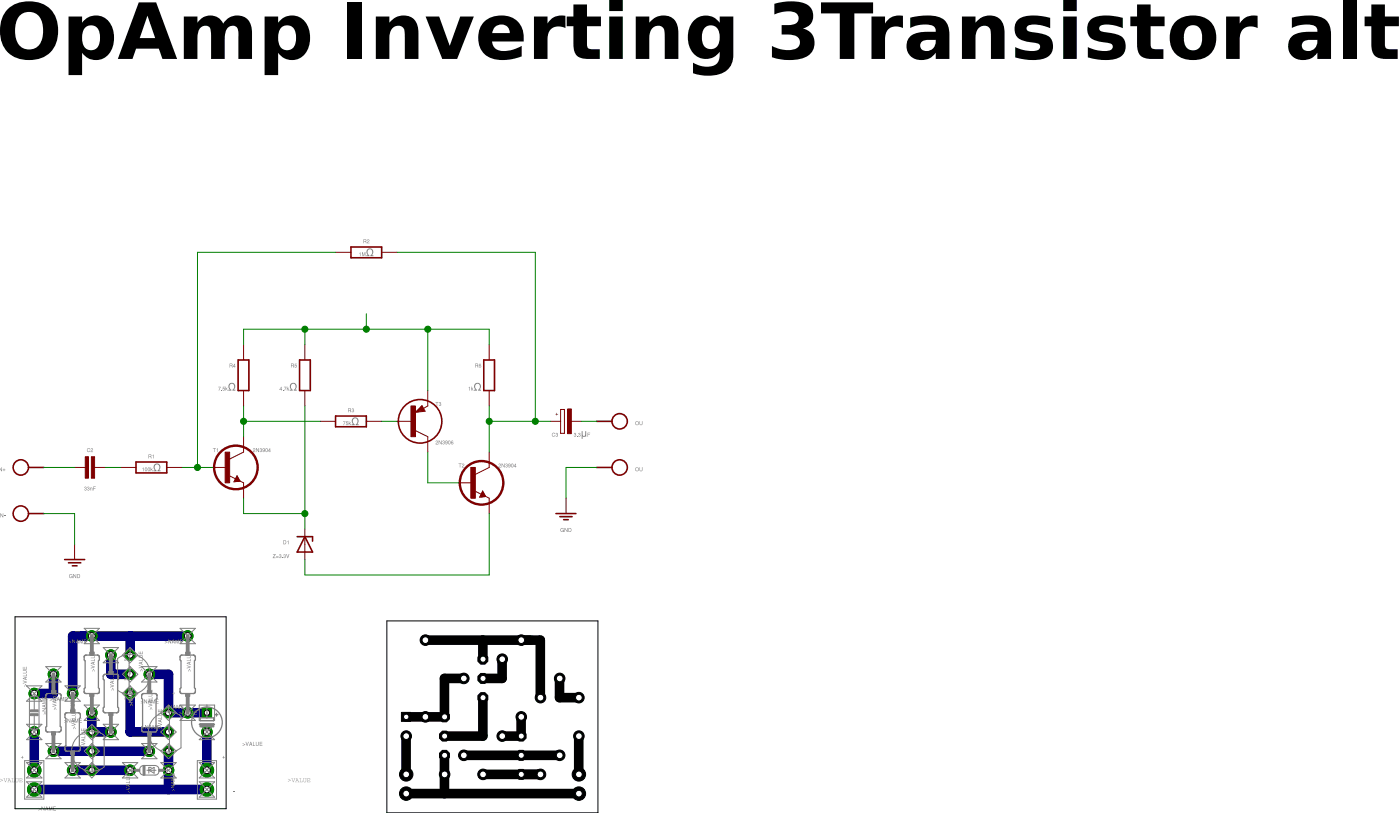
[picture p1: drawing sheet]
<?xml version="1.0" encoding="utf-8"?>
<!DOCTYPE eagle SYSTEM "eagle.dtd">
<eagle version="7.6.0">
<drawing>
<settings>
<setting alwaysvectorfont="no"/>
<setting verticaltext="up"/>
</settings>
<grid distance="0.05" unitdist="inch" unit="inch" style="lines" multiple="2" display="yes" altdistance="0.025" altunitdist="inch" altunit="inch"/>
<schematic xreflabel="%F%N/%S.%C%R" xrefpart="/%S.%C%R">
<libraries>
<library name="t">
<symbols>
<symbol name="PNP">
<wire x1="2.0861" y1="1.6779" x2="1.5781" y2="2.5941" width="0.1524" layer="94"/>
<wire x1="1.5781" y1="2.5941" x2="0.5159" y2="1.478" width="0.1524" layer="94"/>
<wire x1="0.5159" y1="1.478" x2="2.0861" y2="1.6779" width="0.1524" layer="94"/>
<wire x1="2.54" y1="2.54" x2="1.808" y2="2.1239" width="0.1524" layer="94"/>
<wire x1="2.54" y1="-2.54" x2="0.508" y2="-1.524" width="0.1524" layer="94"/>
<wire x1="1.905" y1="1.778" x2="1.524" y2="2.413" width="0.254" layer="94"/>
<wire x1="1.524" y1="2.413" x2="0.762" y2="1.651" width="0.254" layer="94"/>
<wire x1="0.762" y1="1.651" x2="1.778" y2="1.778" width="0.254" layer="94"/>
<wire x1="1.778" y1="1.778" x2="1.524" y2="2.159" width="0.254" layer="94"/>
<wire x1="1.524" y1="2.159" x2="1.143" y2="1.905" width="0.254" layer="94"/>
<wire x1="1.143" y1="1.905" x2="1.524" y2="1.905" width="0.254" layer="94"/>
<text x="3.81" y="2.54" size="1.27" layer="95" ratio="10">&gt;NAME</text>
<text x="3.81" y="-2.54" size="1.27" layer="96" ratio="10" align="top-left">&gt;VALUE</text>
<rectangle x1="-0.254" y1="-2.54" x2="0.508" y2="2.54" layer="94"/>
<pin name="B" x="-2.54" y="0" visible="off" length="short" direction="pas"/>
<pin name="E" x="2.54" y="5.08" visible="off" length="short" direction="pas" rot="R270"/>
<pin name="C" x="2.54" y="-5.08" visible="off" length="short" direction="pas" rot="R90"/>
<circle x="1.27" y="0" radius="3.5921" width="0.254" layer="94"/>
</symbol>
<symbol name="NPN">
<wire x1="2.54" y1="2.54" x2="0.0635" y2="1.30175" width="0.1524" layer="94"/>
<wire x1="1.4605" y1="-1.36525" x2="1.9685" y2="-2.25425" width="0.1524" layer="94"/>
<wire x1="1.9685" y1="-2.25425" x2="0.9525" y2="-2.38125" width="0.1524" layer="94"/>
<wire x1="0.9525" y1="-2.38125" x2="1.4605" y2="-1.36525" width="0.1524" layer="94"/>
<wire x1="2.54" y1="-2.54" x2="1.9685" y2="-2.25425" width="0.1524" layer="94"/>
<wire x1="1.9685" y1="-2.25425" x2="0.308" y2="-1.424" width="0.1524" layer="94"/>
<wire x1="1.2065" y1="-2.25425" x2="1.778" y2="-2.19075" width="0.3048" layer="94"/>
<wire x1="1.778" y1="-2.19075" x2="1.4605" y2="-1.61925" width="0.3048" layer="94"/>
<wire x1="1.4605" y1="-1.61925" x2="1.2065" y2="-2.12725" width="0.254" layer="94"/>
<wire x1="1.2065" y1="-2.12725" x2="1.5875" y2="-2.12725" width="0.254" layer="94"/>
<wire x1="1.5875" y1="-2.12725" x2="1.4605" y2="-1.87325" width="0.254" layer="94"/>
<text x="-1.524" y="2.54" size="1.27" layer="95" ratio="10" align="bottom-right">&gt;NAME</text>
<text x="4.064" y="2.54" size="1.27" layer="96" ratio="10">&gt;VALUE</text>
<rectangle x1="-0.508" y1="-2.54" x2="0.254" y2="2.54" layer="94"/>
<pin name="B" x="-2.54" y="0" visible="off" length="short" direction="pas" swaplevel="1"/>
<pin name="E" x="2.54" y="-5.08" visible="off" length="short" direction="pas" swaplevel="3" rot="R90"/>
<pin name="C" x="2.54" y="5.08" visible="off" length="short" direction="pas" swaplevel="2" rot="R270"/>
<circle x="1.27" y="0" radius="3.5921" width="0.381" layer="94"/>
</symbol>
</symbols>
<devicesets>
<deviceset name="2N3906" prefix="T">
<gates>
<gate name="1" symbol="PNP" x="-2.54" y="0"/>
</gates>
<devices>
<device name="" package="TO92">
<connects>
<connect gate="1" pin="B" pad="2"/>
<connect gate="1" pin="C" pad="3"/>
<connect gate="1" pin="E" pad="1"/>
</connects>
<technologies>
<technology name=""/>
</technologies>
</device>
<device name="TO92-EBC" package="TO92-EBC">
<connects>
<connect gate="1" pin="B" pad="B"/>
<connect gate="1" pin="C" pad="C"/>
<connect gate="1" pin="E" pad="E"/>
</connects>
<technologies>
<technology name=""/>
</technologies>
</device>
</devices>
</deviceset>
<deviceset name="2N3904" prefix="T">
<gates>
<gate name="1" symbol="NPN" x="-2.54" y="0"/>
</gates>
<devices>
<device name="" package="TO92">
<connects>
<connect gate="1" pin="B" pad="2"/>
<connect gate="1" pin="C" pad="3"/>
<connect gate="1" pin="E" pad="1"/>
</connects>
<technologies>
<technology name=""/>
</technologies>
</device>
<device name="EBC" package="TO92-EBC">
<connects>
<connect gate="1" pin="B" pad="B"/>
<connect gate="1" pin="C" pad="C"/>
<connect gate="1" pin="E" pad="E"/>
</connects>
<technologies>
<technology name=""/>
</technologies>
</device>
</devices>
</deviceset>
</devicesets>
</library>
<library name="r">
<symbols>
<symbol name="R-H">
<text x="0" y="1.4986" size="1.27" layer="95" align="bottom-center">&gt;NAME</text>
<pin name="2" x="5.08" y="0" visible="off" length="short" direction="pas" swaplevel="1" rot="R180"/>
<pin name="1" x="-5.08" y="0" visible="off" length="short" direction="pas" swaplevel="1"/>
<wire x1="-2.54" y1="-0.889" x2="2.54" y2="-0.889" width="0.254" layer="94"/>
<wire x1="2.54" y1="0.889" x2="-2.54" y2="0.889" width="0.254" layer="94"/>
<wire x1="2.54" y1="-0.889" x2="2.54" y2="0.889" width="0.254" layer="94"/>
<wire x1="-2.54" y1="-0.889" x2="-2.54" y2="0.889" width="0.254" layer="94"/>
<text x="0" y="0" size="1.27" layer="96" rot="R180" align="center">&gt;VALUE</text>
</symbol>
<symbol name="R">
<pin name="1" x="0" y="5.08" visible="off" length="short" direction="pas" swaplevel="1" rot="R270"/>
<pin name="2" x="0" y="-5.08" visible="off" length="short" direction="pas" swaplevel="1" rot="R90"/>
<wire x1="0.889" y1="-2.54" x2="0.889" y2="2.54" width="0.254" layer="94"/>
<wire x1="-0.889" y1="2.54" x2="-0.889" y2="-2.54" width="0.254" layer="94"/>
<wire x1="0.889" y1="2.54" x2="-0.889" y2="2.54" width="0.254" layer="94"/>
<wire x1="0.889" y1="-2.54" x2="-0.889" y2="-2.54" width="0.254" layer="94"/>
<text x="-1.27" y="1.27" size="1.27" layer="95" align="bottom-right">&gt;NAME</text>
<text x="-1.27" y="-1.27" size="1.27" layer="96" align="top-right">&gt;VALUE</text>
</symbol>
</symbols>
<devicesets>
<deviceset name="R-H" prefix="R">
<gates>
<gate name="1" symbol="R-H" x="0" y="0"/>
</gates>
<devices>
<device name="0202/10" package="0202/10">
<connects>
<connect gate="1" pin="1" pad="1"/>
<connect gate="1" pin="2" pad="2"/>
</connects>
<technologies>
<technology name=""/>
</technologies>
</device>
<device name="0202/10-V" package="0202/10-V">
<connects>
<connect gate="1" pin="1" pad="1"/>
<connect gate="1" pin="2" pad="2"/>
</connects>
<technologies>
<technology name=""/>
</technologies>
</device>
<device name="0202/12" package="0202/12">
<connects>
<connect gate="1" pin="1" pad="1"/>
<connect gate="1" pin="2" pad="2"/>
</connects>
<technologies>
<technology name=""/>
</technologies>
</device>
<device name="0202/15" package="0202/15">
<connects>
<connect gate="1" pin="1" pad="1"/>
<connect gate="1" pin="2" pad="2"/>
</connects>
<technologies>
<technology name=""/>
</technologies>
</device>
<device name="0204/10" package="0204/10">
<connects>
<connect gate="1" pin="1" pad="1"/>
<connect gate="1" pin="2" pad="2"/>
</connects>
<technologies>
<technology name=""/>
</technologies>
</device>
<device name="0204/10-V" package="0204/10-V">
<connects>
<connect gate="1" pin="1" pad="1"/>
<connect gate="1" pin="2" pad="2"/>
</connects>
<technologies>
<technology name=""/>
</technologies>
</device>
<device name="0204/7" package="0204/7">
<connects>
<connect gate="1" pin="1" pad="1"/>
<connect gate="1" pin="2" pad="2"/>
</connects>
<technologies>
<technology name=""/>
</technologies>
</device>
<device name="0204/7-V" package="0204/7-V">
<connects>
<connect gate="1" pin="1" pad="1"/>
<connect gate="1" pin="2" pad="2"/>
</connects>
<technologies>
<technology name=""/>
</technologies>
</device>
<device name="0202/7-V" package="0202/7-V">
<connects>
<connect gate="1" pin="1" pad="1"/>
<connect gate="1" pin="2" pad="2"/>
</connects>
<technologies>
<technology name=""/>
</technologies>
</device>
<device name="0202/5" package="0202/5">
<connects>
<connect gate="1" pin="1" pad="1"/>
<connect gate="1" pin="2" pad="2"/>
</connects>
<technologies>
<technology name=""/>
</technologies>
</device>
<device name="0202/5-V" package="0202/5-V">
<connects>
<connect gate="1" pin="1" pad="1"/>
<connect gate="1" pin="2" pad="2"/>
</connects>
<technologies>
<technology name=""/>
</technologies>
</device>
<device name="0202/7" package="0202/7">
<connects>
<connect gate="1" pin="1" pad="1"/>
<connect gate="1" pin="2" pad="2"/>
</connects>
<technologies>
<technology name=""/>
</technologies>
</device>
<device name="0204/12" package="0204/12">
<connects>
<connect gate="1" pin="1" pad="1"/>
<connect gate="1" pin="2" pad="2"/>
</connects>
<technologies>
<technology name=""/>
</technologies>
</device>
<device name="0204/12-V" package="0204/12-V">
<connects>
<connect gate="1" pin="1" pad="1"/>
<connect gate="1" pin="2" pad="2"/>
</connects>
<technologies>
<technology name=""/>
</technologies>
</device>
<device name="0204/15" package="0204/15">
<connects>
<connect gate="1" pin="1" pad="1"/>
<connect gate="1" pin="2" pad="2"/>
</connects>
<technologies>
<technology name=""/>
</technologies>
</device>
<device name="0204/15-V" package="0204/15-V">
<connects>
<connect gate="1" pin="1" pad="1"/>
<connect gate="1" pin="2" pad="2"/>
</connects>
<technologies>
<technology name=""/>
</technologies>
</device>
<device name="0204/2V" package="0204/2V">
<connects>
<connect gate="1" pin="1" pad="1"/>
<connect gate="1" pin="2" pad="2"/>
</connects>
<technologies>
<technology name=""/>
</technologies>
</device>
<device name="0204/2" package="0204/2">
<connects>
<connect gate="1" pin="1" pad="1"/>
<connect gate="1" pin="2" pad="2"/>
</connects>
<technologies>
<technology name=""/>
</technologies>
</device>
<device name="0204V" package="0204V">
<connects>
<connect gate="1" pin="1" pad="1"/>
<connect gate="1" pin="2" pad="2"/>
</connects>
<technologies>
<technology name=""/>
</technologies>
</device>
</devices>
</deviceset>
<deviceset name="R" prefix="R" uservalue="yes">
<gates>
<gate name="1" symbol="R" x="0" y="0"/>
</gates>
<devices>
<device name="0204/5" package="0204/5">
<connects>
<connect gate="1" pin="1" pad="1"/>
<connect gate="1" pin="2" pad="2"/>
</connects>
<technologies>
<technology name=""/>
</technologies>
</device>
<device name="0204/7" package="0204/7">
<connects>
<connect gate="1" pin="1" pad="1"/>
<connect gate="1" pin="2" pad="2"/>
</connects>
<technologies>
<technology name=""/>
</technologies>
</device>
<device name="0204V" package="0204V">
<connects>
<connect gate="1" pin="1" pad="1"/>
<connect gate="1" pin="2" pad="2"/>
</connects>
<technologies>
<technology name=""/>
</technologies>
</device>
<device name="0207/10" package="0207/10">
<connects>
<connect gate="1" pin="1" pad="1"/>
<connect gate="1" pin="2" pad="2"/>
</connects>
<technologies>
<technology name=""/>
</technologies>
</device>
<device name="0207/12" package="0207/12">
<connects>
<connect gate="1" pin="1" pad="1"/>
<connect gate="1" pin="2" pad="2"/>
</connects>
<technologies>
<technology name=""/>
</technologies>
</device>
<device name="0207/15" package="0207/15">
<connects>
<connect gate="1" pin="1" pad="1"/>
<connect gate="1" pin="2" pad="2"/>
</connects>
<technologies>
<technology name=""/>
</technologies>
</device>
<device name="0207/2V" package="0207/2V">
<connects>
<connect gate="1" pin="1" pad="1"/>
<connect gate="1" pin="2" pad="2"/>
</connects>
<technologies>
<technology name=""/>
</technologies>
</device>
<device name="0207/5V" package="0207/5V">
<connects>
<connect gate="1" pin="1" pad="1"/>
<connect gate="1" pin="2" pad="2"/>
</connects>
<technologies>
<technology name=""/>
</technologies>
</device>
<device name="0207/7" package="0207/7">
<connects>
<connect gate="1" pin="1" pad="1"/>
<connect gate="1" pin="2" pad="2"/>
</connects>
<technologies>
<technology name=""/>
</technologies>
</device>
<device name="0204/10" package="0204/10">
<connects>
<connect gate="1" pin="1" pad="1"/>
<connect gate="1" pin="2" pad="2"/>
</connects>
<technologies>
<technology name=""/>
</technologies>
</device>
<device name="0204/12" package="0204/12">
<connects>
<connect gate="1" pin="1" pad="1"/>
<connect gate="1" pin="2" pad="2"/>
</connects>
<technologies>
<technology name=""/>
</technologies>
</device>
<device name="0204/15" package="0204/15">
<connects>
<connect gate="1" pin="1" pad="1"/>
<connect gate="1" pin="2" pad="2"/>
</connects>
<technologies>
<technology name=""/>
</technologies>
</device>
<device name="0204/2V" package="0204/2V">
<connects>
<connect gate="1" pin="1" pad="1"/>
<connect gate="1" pin="2" pad="2"/>
</connects>
<technologies>
<technology name=""/>
</technologies>
</device>
<device name="0202/2V" package="0202/2V">
<connects>
<connect gate="1" pin="1" pad="1"/>
<connect gate="1" pin="2" pad="2"/>
</connects>
<technologies>
<technology name=""/>
</technologies>
</device>
<device name="0202/5" package="0202/5">
<connects>
<connect gate="1" pin="1" pad="1"/>
<connect gate="1" pin="2" pad="2"/>
</connects>
<technologies>
<technology name=""/>
</technologies>
</device>
<device name="0202/7" package="0202/7">
<connects>
<connect gate="1" pin="1" pad="1"/>
<connect gate="1" pin="2" pad="2"/>
</connects>
<technologies>
<technology name=""/>
</technologies>
</device>
<device name="0202/10" package="0202/10">
<connects>
<connect gate="1" pin="1" pad="1"/>
<connect gate="1" pin="2" pad="2"/>
</connects>
<technologies>
<technology name=""/>
</technologies>
</device>
<device name="0202V" package="0202V">
<connects>
<connect gate="1" pin="1" pad="1"/>
<connect gate="1" pin="2" pad="2"/>
</connects>
<technologies>
<technology name=""/>
</technologies>
</device>
<device name="0202/12" package="0202/12">
<connects>
<connect gate="1" pin="1" pad="1"/>
<connect gate="1" pin="2" pad="2"/>
</connects>
<technologies>
<technology name=""/>
</technologies>
</device>
<device name="0202/15" package="0202/15">
<connects>
<connect gate="1" pin="1" pad="1"/>
<connect gate="1" pin="2" pad="2"/>
</connects>
<technologies>
<technology name=""/>
</technologies>
</device>
<device name="0202/7-V" package="0202/7-V">
<connects>
<connect gate="1" pin="1" pad="1"/>
<connect gate="1" pin="2" pad="2"/>
</connects>
<technologies>
<technology name=""/>
</technologies>
</device>
<device name="0202/5-V" package="0202/5-V">
<connects>
<connect gate="1" pin="1" pad="1"/>
<connect gate="1" pin="2" pad="2"/>
</connects>
<technologies>
<technology name=""/>
</technologies>
</device>
<device name="0202/10-V" package="0202/10-V">
<connects>
<connect gate="1" pin="1" pad="1"/>
<connect gate="1" pin="2" pad="2"/>
</connects>
<technologies>
<technology name=""/>
</technologies>
</device>
<device name="0204/7-V" package="0204/7-V">
<connects>
<connect gate="1" pin="1" pad="1"/>
<connect gate="1" pin="2" pad="2"/>
</connects>
<technologies>
<technology name=""/>
</technologies>
</device>
<device name="0204/10-V" package="0204/10-V">
<connects>
<connect gate="1" pin="1" pad="1"/>
<connect gate="1" pin="2" pad="2"/>
</connects>
<technologies>
<technology name=""/>
</technologies>
</device>
<device name="0204/12-V" package="0204/12-V">
<connects>
<connect gate="1" pin="1" pad="1"/>
<connect gate="1" pin="2" pad="2"/>
</connects>
<technologies>
<technology name=""/>
</technologies>
</device>
<device name="0204/15-V" package="0204/15-V">
<connects>
<connect gate="1" pin="1" pad="1"/>
<connect gate="1" pin="2" pad="2"/>
</connects>
<technologies>
<technology name=""/>
</technologies>
</device>
<device name="0204/2" package="0204/2">
<connects>
<connect gate="1" pin="1" pad="1"/>
<connect gate="1" pin="2" pad="2"/>
</connects>
<technologies>
<technology name=""/>
</technologies>
</device>
<device name="0202/12-V" package="0202/12-V">
<connects>
<connect gate="1" pin="1" pad="1"/>
<connect gate="1" pin="2" pad="2"/>
</connects>
<technologies>
<technology name=""/>
</technologies>
</device>
</devices>
</deviceset>
</devicesets>
</library>
<library name="d">
<symbols>
<symbol name="ZD">
<pin name="A" x="0" y="-2.54" visible="off" length="short" direction="pas" rot="R90"/>
<pin name="C" x="0" y="2.54" visible="off" length="short" direction="pas" rot="R270"/>
<text x="-2.54" y="0" size="1.27" layer="95" align="bottom-right">&gt;NAME</text>
<text x="-2.54" y="-2.286" size="1.27" layer="96" align="bottom-right">&gt;VALUE</text>
<wire x1="1.27" y1="-1.27" x2="0" y2="1.27" width="0.254" layer="94"/>
<wire x1="0" y1="1.27" x2="-1.27" y2="-1.27" width="0.254" layer="94"/>
<wire x1="-1.27" y1="1.27" x2="0" y2="1.27" width="0.254" layer="94"/>
<wire x1="-1.27" y1="-1.27" x2="1.27" y2="-1.27" width="0.254" layer="94"/>
<wire x1="0" y1="1.27" x2="1.27" y2="1.27" width="0.254" layer="94"/>
<wire x1="1.27" y1="0.508" x2="1.27" y2="1.27" width="0.254" layer="94"/>
</symbol>
</symbols>
<devicesets>
<deviceset name="Z-DIODE" prefix="D">
<gates>
<gate name="1" symbol="ZD" x="0" y="0"/>
</gates>
<devices>
<device name="Z10" package="DO35Z10">
<connects>
<connect gate="1" pin="A" pad="A"/>
<connect gate="1" pin="C" pad="C"/>
</connects>
<technologies>
<technology name=""/>
</technologies>
</device>
<device name="Z7" package="DO35Z7">
<connects>
<connect gate="1" pin="A" pad="A"/>
<connect gate="1" pin="C" pad="C"/>
</connects>
<technologies>
<technology name=""/>
</technologies>
</device>
<device name="Z5" package="DO35Z5">
<connects>
<connect gate="1" pin="A" pad="A"/>
<connect gate="1" pin="C" pad="C"/>
</connects>
<technologies>
<technology name=""/>
</technologies>
</device>
<device name="Z2_54" package="DO35Z2_54">
<connects>
<connect gate="1" pin="A" pad="A"/>
<connect gate="1" pin="C" pad="C"/>
</connects>
<technologies>
<technology name=""/>
</technologies>
</device>
<device name="Z2_54A" package="DO35Z2_54A">
<connects>
<connect gate="1" pin="A" pad="A"/>
<connect gate="1" pin="C" pad="C"/>
</connects>
<technologies>
<technology name=""/>
</technologies>
</device>
<device name="Z12" package="DO34Z12">
<connects>
<connect gate="1" pin="A" pad="A1"/>
<connect gate="1" pin="C" pad="C1"/>
</connects>
<technologies>
<technology name=""/>
</technologies>
</device>
<device name="34Z7" package="DO34Z7">
<connects>
<connect gate="1" pin="A" pad="A"/>
<connect gate="1" pin="C" pad="C"/>
</connects>
<technologies>
<technology name=""/>
</technologies>
</device>
<device name="34Z5" package="DO34Z5">
<connects>
<connect gate="1" pin="A" pad="A"/>
<connect gate="1" pin="C" pad="C"/>
</connects>
<technologies>
<technology name=""/>
</technologies>
</device>
<device name="34Z2,5" package="DO34Z2,5">
<connects>
<connect gate="1" pin="A" pad="A"/>
<connect gate="1" pin="C" pad="C"/>
</connects>
<technologies>
<technology name=""/>
</technologies>
</device>
<device name="34Z2,5-A" package="DO34Z2,5-A">
<connects>
<connect gate="1" pin="A" pad="A"/>
<connect gate="1" pin="C" pad="C"/>
</connects>
<technologies>
<technology name=""/>
</technologies>
</device>
<device name="34Z10" package="DO34Z10">
<connects>
<connect gate="1" pin="A" pad="A"/>
<connect gate="1" pin="C" pad="C"/>
</connects>
<technologies>
<technology name=""/>
</technologies>
</device>
<device name="34Z7V" package="DO34Z7V">
<connects>
<connect gate="1" pin="A" pad="A"/>
<connect gate="1" pin="C" pad="C"/>
</connects>
<technologies>
<technology name=""/>
</technologies>
</device>
<device name="34Z10V" package="DO34Z10V">
<connects>
<connect gate="1" pin="A" pad="A"/>
<connect gate="1" pin="C" pad="C"/>
</connects>
<technologies>
<technology name=""/>
</technologies>
</device>
<device name="34Z12V" package="DO34Z12V">
<connects>
<connect gate="1" pin="A" pad="A"/>
<connect gate="1" pin="C" pad="C"/>
</connects>
<technologies>
<technology name=""/>
</technologies>
</device>
<device name="34Z5V" package="DO34Z5V">
<connects>
<connect gate="1" pin="A" pad="A"/>
<connect gate="1" pin="C" pad="C"/>
</connects>
<technologies>
<technology name=""/>
</technologies>
</device>
<device name="-35Z-2.54" package="DO35Z2_54">
<connects>
<connect gate="1" pin="A" pad="A"/>
<connect gate="1" pin="C" pad="C"/>
</connects>
<technologies>
<technology name=""/>
</technologies>
</device>
<device name="-35Z-2.54A" package="DO35Z2_54A">
<connects>
<connect gate="1" pin="A" pad="A"/>
<connect gate="1" pin="C" pad="C"/>
</connects>
<technologies>
<technology name=""/>
</technologies>
</device>
<device name="-35Z7/V" package="DO35Z7/V">
<connects>
<connect gate="1" pin="A" pad="A"/>
<connect gate="1" pin="C" pad="C"/>
</connects>
<technologies>
<technology name=""/>
</technologies>
</device>
<device name="-35Z10/V" package="DO35Z10/V">
<connects>
<connect gate="1" pin="A" pad="A"/>
<connect gate="1" pin="C" pad="C"/>
</connects>
<technologies>
<technology name=""/>
</technologies>
</device>
</devices>
</deviceset>
</devicesets>
</library>
<library name="pad">
<symbols>
<symbol name="GND">
<wire x1="-1.651" y1="0" x2="1.651" y2="0" width="0.254" layer="94"/>
<text x="0" y="-1.778" size="1.27" layer="96" align="top-center">&gt;VALUE</text>
<pin name="GND" x="0" y="2.54" visible="off" length="short" direction="sup" rot="R270"/>
<wire x1="-1.016" y1="-0.508" x2="1.016" y2="-0.508" width="0.254" layer="94"/>
<wire x1="-0.381" y1="-1.016" x2="0.381" y2="-1.016" width="0.254" layer="94"/>
</symbol>
<symbol name="SPAD">
<pin name="P$1" x="0" y="0" visible="off" length="point" direction="pas" function="dot"/>
<wire x1="0" y1="0" x2="-2.54" y2="0" width="0.254" layer="94"/>
<circle x="-3.81" y="0" radius="1.27" width="0.254" layer="94"/>
<text x="-6.35" y="0" size="1.27" layer="95" align="center-right">&gt;NAME</text>
</symbol>
</symbols>
<devicesets>
<deviceset name="GND" prefix="S">
<gates>
<gate name="1" symbol="GND" x="0" y="0"/>
</gates>
<devices>
<device name="">
<technologies>
<technology name=""/>
</technologies>
</device>
</devices>
</deviceset>
<deviceset name="SPAD+-" prefix="J" uservalue="yes">
<gates>
<gate name="-" symbol="SPAD" x="0" y="-2.54"/>
<gate name="+" symbol="SPAD" x="0" y="2.54"/>
</gates>
<devices>
<device name="+-" package="SPAD+-">
<connects>
<connect gate="+" pin="P$1" pad="2"/>
<connect gate="-" pin="P$1" pad="1"/>
</connects>
<technologies>
<technology name=""/>
</technologies>
</device>
<device name="-+" package="SPAD-+">
<connects>
<connect gate="+" pin="P$1" pad="2"/>
<connect gate="-" pin="P$1" pad="1"/>
</connects>
<technologies>
<technology name=""/>
</technologies>
</device>
</devices>
</deviceset>
</devicesets>
</library>
<library name="c">
<symbols>
<symbol name="C">
<text x="-1.27" y="1.27" size="1.27" layer="95" align="bottom-right">&gt;NAME</text>
<text x="-1.27" y="-1.27" size="1.27" layer="96" align="top-right">&gt;VALUE</text>
<pin name="1" x="0" y="2.54" visible="off" length="point" direction="pas" swaplevel="1" rot="R270"/>
<pin name="2" x="0" y="-2.54" visible="off" length="point" direction="pas" swaplevel="1" rot="R90"/>
<wire x1="0" y1="-2.54" x2="0" y2="-0.762" width="0.1524" layer="94"/>
<wire x1="0" y1="2.54" x2="0" y2="0.762" width="0.1524" layer="94"/>
<rectangle x1="-1.778" y1="-0.762" x2="1.778" y2="-0.254" layer="94"/>
<rectangle x1="-1.778" y1="0.254" x2="1.778" y2="0.762" layer="94"/>
</symbol>
<symbol name="CPOL-H">
<text x="-1.27" y="-0.9525" size="1.27" layer="94" rot="R180">+</text>
<pin name="-" x="2.54" y="0" visible="off" length="point" direction="pas" rot="R180"/>
<pin name="+" x="-2.54" y="0" visible="off" length="point" direction="pas"/>
<wire x1="2.54" y1="0" x2="0.762" y2="0" width="0.1524" layer="94"/>
<wire x1="-2.54" y1="0" x2="-0.889" y2="0" width="0.1524" layer="94"/>
<rectangle x1="-1.4605" y1="-0.3175" x2="2.6035" y2="0.3175" layer="94" rot="R90"/>
<wire x1="-0.889" y1="-1.9685" x2="-0.254" y2="-1.9685" width="0.127" layer="94"/>
<wire x1="-0.254" y1="-1.9685" x2="-0.254" y2="1.9685" width="0.127" layer="94"/>
<wire x1="-0.254" y1="1.9685" x2="-0.889" y2="1.9685" width="0.127" layer="94"/>
<wire x1="-0.889" y1="1.9685" x2="-0.889" y2="0" width="0.127" layer="94"/>
<wire x1="-0.889" y1="0" x2="-0.889" y2="-1.9685" width="0.127" layer="94"/>
<text x="-1.27" y="1.27" size="1.27" layer="95" align="bottom-right">&gt;NAME</text>
<text x="1.27" y="1.27" size="1.27" layer="96">&gt;VALUE</text>
</symbol>
</symbols>
<devicesets>
<deviceset name="C" prefix="C" uservalue="yes">
<gates>
<gate name="1" symbol="C" x="0" y="0"/>
</gates>
<devices>
<device name="025-024X044" package="C025-024X044">
<connects>
<connect gate="1" pin="1" pad="1"/>
<connect gate="1" pin="2" pad="2"/>
</connects>
<technologies>
<technology name=""/>
</technologies>
</device>
<device name="025-025X050" package="C025-025X050">
<connects>
<connect gate="1" pin="1" pad="1"/>
<connect gate="1" pin="2" pad="2"/>
</connects>
<technologies>
<technology name=""/>
</technologies>
</device>
<device name="025-030X050" package="C025-030X050">
<connects>
<connect gate="1" pin="1" pad="1"/>
<connect gate="1" pin="2" pad="2"/>
</connects>
<technologies>
<technology name=""/>
</technologies>
</device>
<device name="025-040X050" package="C025-040X050">
<connects>
<connect gate="1" pin="1" pad="1"/>
<connect gate="1" pin="2" pad="2"/>
</connects>
<technologies>
<technology name=""/>
</technologies>
</device>
<device name="025-050X050" package="C025-050X050">
<connects>
<connect gate="1" pin="1" pad="1"/>
<connect gate="1" pin="2" pad="2"/>
</connects>
<technologies>
<technology name=""/>
</technologies>
</device>
<device name="025-060X050" package="C025-060X050">
<connects>
<connect gate="1" pin="1" pad="1"/>
<connect gate="1" pin="2" pad="2"/>
</connects>
<technologies>
<technology name=""/>
</technologies>
</device>
<device name="050-024X044" package="C050-024X044">
<connects>
<connect gate="1" pin="1" pad="1"/>
<connect gate="1" pin="2" pad="2"/>
</connects>
<technologies>
<technology name=""/>
</technologies>
</device>
<device name="050-025X075" package="C050-025X075">
<connects>
<connect gate="1" pin="1" pad="1"/>
<connect gate="1" pin="2" pad="2"/>
</connects>
<technologies>
<technology name=""/>
</technologies>
</device>
<device name="050-045X075" package="C050-045X075">
<connects>
<connect gate="1" pin="1" pad="1"/>
<connect gate="1" pin="2" pad="2"/>
</connects>
<technologies>
<technology name=""/>
</technologies>
</device>
<device name="050-030X075" package="C050-030X075">
<connects>
<connect gate="1" pin="1" pad="1"/>
<connect gate="1" pin="2" pad="2"/>
</connects>
<technologies>
<technology name=""/>
</technologies>
</device>
<device name="050-050X075" package="C050-050X075">
<connects>
<connect gate="1" pin="1" pad="1"/>
<connect gate="1" pin="2" pad="2"/>
</connects>
<technologies>
<technology name=""/>
</technologies>
</device>
<device name="050-055X075" package="C050-055X075">
<connects>
<connect gate="1" pin="1" pad="1"/>
<connect gate="1" pin="2" pad="2"/>
</connects>
<technologies>
<technology name=""/>
</technologies>
</device>
<device name="050-075X075" package="C050-075X075">
<connects>
<connect gate="1" pin="1" pad="1"/>
<connect gate="1" pin="2" pad="2"/>
</connects>
<technologies>
<technology name=""/>
</technologies>
</device>
<device name="075-032X103" package="C075-032X103">
<connects>
<connect gate="1" pin="1" pad="1"/>
<connect gate="1" pin="2" pad="2"/>
</connects>
<technologies>
<technology name=""/>
</technologies>
</device>
<device name="075-042X103" package="C075-042X103">
<connects>
<connect gate="1" pin="1" pad="1"/>
<connect gate="1" pin="2" pad="2"/>
</connects>
<technologies>
<technology name=""/>
</technologies>
</device>
<device name="075-052X106" package="C075-052X106">
<connects>
<connect gate="1" pin="1" pad="1"/>
<connect gate="1" pin="2" pad="2"/>
</connects>
<technologies>
<technology name=""/>
</technologies>
</device>
<device name="102-043X133" package="C102-043X133">
<connects>
<connect gate="1" pin="1" pad="1"/>
<connect gate="1" pin="2" pad="2"/>
</connects>
<technologies>
<technology name=""/>
</technologies>
</device>
<device name="102-054X133" package="C102-054X133">
<connects>
<connect gate="1" pin="1" pad="1"/>
<connect gate="1" pin="2" pad="2"/>
</connects>
<technologies>
<technology name=""/>
</technologies>
</device>
<device name="102-064X133" package="C102-064X133">
<connects>
<connect gate="1" pin="1" pad="1"/>
<connect gate="1" pin="2" pad="2"/>
</connects>
<technologies>
<technology name=""/>
</technologies>
</device>
<device name="150-054X183" package="C150-054X183">
<connects>
<connect gate="1" pin="1" pad="1"/>
<connect gate="1" pin="2" pad="2"/>
</connects>
<technologies>
<technology name=""/>
</technologies>
</device>
<device name="150-064X183" package="C150-064X183">
<connects>
<connect gate="1" pin="1" pad="1"/>
<connect gate="1" pin="2" pad="2"/>
</connects>
<technologies>
<technology name=""/>
</technologies>
</device>
<device name="150-072X183" package="C150-072X183">
<connects>
<connect gate="1" pin="1" pad="1"/>
<connect gate="1" pin="2" pad="2"/>
</connects>
<technologies>
<technology name=""/>
</technologies>
</device>
<device name="150-084X183" package="C150-084X183">
<connects>
<connect gate="1" pin="1" pad="1"/>
<connect gate="1" pin="2" pad="2"/>
</connects>
<technologies>
<technology name=""/>
</technologies>
</device>
<device name="150-091X182" package="C150-091X182">
<connects>
<connect gate="1" pin="1" pad="1"/>
<connect gate="1" pin="2" pad="2"/>
</connects>
<technologies>
<technology name=""/>
</technologies>
</device>
<device name="050-035X075" package="C050-035X075">
<connects>
<connect gate="1" pin="1" pad="1"/>
<connect gate="1" pin="2" pad="2"/>
</connects>
<technologies>
<technology name=""/>
</technologies>
</device>
<device name="075-063X106" package="C075-063X106">
<connects>
<connect gate="1" pin="1" pad="1"/>
<connect gate="1" pin="2" pad="2"/>
</connects>
<technologies>
<technology name=""/>
</technologies>
</device>
<device name="025-020X036" package="C025-020X036">
<connects>
<connect gate="1" pin="1" pad="1"/>
<connect gate="1" pin="2" pad="2"/>
</connects>
<technologies>
<technology name=""/>
</technologies>
</device>
<device name="050-020X036" package="C050-020X036">
<connects>
<connect gate="1" pin="1" pad="1"/>
<connect gate="1" pin="2" pad="2"/>
</connects>
<technologies>
<technology name=""/>
</technologies>
</device>
<device name="025-015X024" package="C025-015X024">
<connects>
<connect gate="1" pin="1" pad="1"/>
<connect gate="1" pin="2" pad="2"/>
</connects>
<technologies>
<technology name=""/>
</technologies>
</device>
<device name="025-025X060" package="C050-025X060">
<connects>
<connect gate="1" pin="1" pad="1"/>
<connect gate="1" pin="2" pad="2"/>
</connects>
<technologies>
<technology name=""/>
</technologies>
</device>
<device name="050-024X044/V" package="C050-024X044/V">
<connects>
<connect gate="1" pin="1" pad="1"/>
<connect gate="1" pin="2" pad="2"/>
</connects>
<technologies>
<technology name=""/>
</technologies>
</device>
<device name="050-025X075/V" package="C050-025X075/V">
<connects>
<connect gate="1" pin="1" pad="1"/>
<connect gate="1" pin="2" pad="2"/>
</connects>
<technologies>
<technology name=""/>
</technologies>
</device>
<device name="050-020X036/V" package="C050-020X036/V">
<connects>
<connect gate="1" pin="1" pad="1"/>
<connect gate="1" pin="2" pad="2"/>
</connects>
<technologies>
<technology name=""/>
</technologies>
</device>
<device name="050-020X044/V" package="C050-020X044/V">
<connects>
<connect gate="1" pin="1" pad="1"/>
<connect gate="1" pin="2" pad="2"/>
</connects>
<technologies>
<technology name=""/>
</technologies>
</device>
<device name="050-020X044" package="C050-020X044">
<connects>
<connect gate="1" pin="1" pad="1"/>
<connect gate="1" pin="2" pad="2"/>
</connects>
<technologies>
<technology name=""/>
</technologies>
</device>
<device name="0204/10" package="0204/10">
<connects>
<connect gate="1" pin="1" pad="1"/>
<connect gate="1" pin="2" pad="2"/>
</connects>
<technologies>
<technology name=""/>
</technologies>
</device>
<device name="0204/10-V" package="0204/10-V">
<connects>
<connect gate="1" pin="1" pad="1"/>
<connect gate="1" pin="2" pad="2"/>
</connects>
<technologies>
<technology name=""/>
</technologies>
</device>
<device name="075-020X044" package="C075-020X044">
<connects>
<connect gate="1" pin="1" pad="1"/>
<connect gate="1" pin="2" pad="2"/>
</connects>
<technologies>
<technology name=""/>
</technologies>
</device>
<device name="075-020X044/V" package="C075-020X044/V">
<connects>
<connect gate="1" pin="1" pad="1"/>
<connect gate="1" pin="2" pad="2"/>
</connects>
<technologies>
<technology name=""/>
</technologies>
</device>
</devices>
</deviceset>
<deviceset name="CPOL-H" prefix="C" uservalue="yes">
<gates>
<gate name="1" symbol="CPOL-H" x="0" y="0"/>
</gates>
<devices>
<device name="E2,5-5" package="E2,5-5">
<connects>
<connect gate="1" pin="+" pad="+"/>
<connect gate="1" pin="-" pad="-"/>
</connects>
<technologies>
<technology name=""/>
</technologies>
</device>
<device name="E2,5-5/V" package="E2,5-5/V">
<connects>
<connect gate="1" pin="+" pad="+"/>
<connect gate="1" pin="-" pad="-"/>
</connects>
<technologies>
<technology name=""/>
</technologies>
</device>
<device name="E2,5-3" package="E2,5-3">
<connects>
<connect gate="1" pin="+" pad="+"/>
<connect gate="1" pin="-" pad="-"/>
</connects>
<technologies>
<technology name=""/>
</technologies>
</device>
<device name="E2,5-3/V" package="E2,5-3/V">
<connects>
<connect gate="1" pin="+" pad="+"/>
<connect gate="1" pin="-" pad="-"/>
</connects>
<technologies>
<technology name=""/>
</technologies>
</device>
<device name="E2,5-4" package="E2,5-4">
<connects>
<connect gate="1" pin="+" pad="+"/>
<connect gate="1" pin="-" pad="-"/>
</connects>
<technologies>
<technology name=""/>
</technologies>
</device>
<device name="E2,5-4/V" package="E2.5-4/V">
<connects>
<connect gate="1" pin="+" pad="+"/>
<connect gate="1" pin="-" pad="-"/>
</connects>
<technologies>
<technology name=""/>
</technologies>
</device>
</devices>
</deviceset>
</devicesets>
</library>
</libraries>
<attributes>
</attributes>
<variantdefs>
</variantdefs>
<classes>
<class number="0" name="default" width="0" drill="0">
</class>
</classes>
<parts>
<part name="T1" library="t" deviceset="2N3904" device="EBC" value="2N3904"/>
<part name="T2" library="t" deviceset="2N3904" device="EBC" value="2N3904"/>
<part name="T3" library="t" deviceset="2N3906" device="TO92-EBC" value="2N3906"/>
<part name="R1" library="r" deviceset="R-H" device="0204/10" value="100kΩ"/>
<part name="R2" library="r" deviceset="R-H" device="0204/10" value="1MΩ"/>
<part name="R3" library="r" deviceset="R-H" device="0204/10-V" value="75kΩ"/>
<part name="R4" library="r" deviceset="R" device="0204/10-V" value="7.5kΩ"/>
<part name="R5" library="r" deviceset="R" device="0204/10-V" value="4.7kΩ"/>
<part name="R6" library="r" deviceset="R" device="0204/10-V" value="1kΩ"/>
<part name="D1" library="d" deviceset="Z-DIODE" device="34Z5V" value="Z=3.3V"/>
<part name="C2" library="c" deviceset="C" device="050-020X044" value="33nF"/>
<part name="C3" library="c" deviceset="CPOL-H" device="E2,5-4/V" value="3.3μF"/>
<part name="S2" library="pad" deviceset="GND" device=""/>
<part name="S3" library="pad" deviceset="GND" device=""/>
<part name="IN" library="pad" deviceset="SPAD+-" device="-+"/>
<part name="OUT" library="pad" deviceset="SPAD+-" device="+-"/>
</parts>
<sheets>
<sheet>
<plain>
</plain>
<instances>
<instance part="T1" gate="1" x="15.24" y="30.48"/>
<instance part="T2" gate="1" x="55.88" y="27.94"/>
<instance part="T3" gate="1" x="45.72" y="38.1"/>
<instance part="R1" gate="1" x="2.54" y="30.48"/>
<instance part="R2" gate="1" x="38.1" y="66.04"/>
<instance part="R3" gate="1" x="35.56" y="38.1"/>
<instance part="R4" gate="1" x="17.78" y="45.72"/>
<instance part="R5" gate="1" x="27.94" y="45.72"/>
<instance part="R6" gate="1" x="58.42" y="45.72"/>
<instance part="D1" gate="1" x="27.94" y="17.78"/>
<instance part="C2" gate="1" x="-7.62" y="30.48" smashed="yes" rot="R270">
<attribute name="NAME" x="-7.62" y="33.02" size="1.27" layer="95" align="bottom-center"/>
<attribute name="VALUE" x="-7.62" y="27.94" size="1.27" layer="96" align="top-center"/>
</instance>
<instance part="C3" gate="1" x="71.12" y="38.1" rot="MR180"/>
<instance part="S2" gate="1" x="-10.16" y="15.24"/>
<instance part="S3" gate="1" x="71.12" y="22.86"/>
<instance part="IN" gate="-" x="-15.24" y="22.86"/>
<instance part="IN" gate="+" x="-15.24" y="30.48"/>
<instance part="OUT" gate="-" x="76.2" y="30.48" rot="R180"/>
<instance part="OUT" gate="+" x="76.2" y="38.1" rot="R180"/>
</instances>
<busses>
</busses>
<nets>
<net name="GND" class="0">
<segment>
<pinref part="S2" gate="1" pin="GND"/>
<wire x1="-10.16" y1="17.78" x2="-10.16" y2="22.86" width="0.1524" layer="91"/>
<wire x1="-10.16" y1="22.86" x2="-15.24" y2="22.86" width="0.1524" layer="91"/>
<pinref part="IN" gate="-" pin="P$1"/>
</segment>
<segment>
<pinref part="S3" gate="1" pin="GND"/>
<wire x1="76.2" y1="30.48" x2="71.12" y2="30.48" width="0.1524" layer="91"/>
<wire x1="71.12" y1="30.48" x2="71.12" y2="25.4" width="0.1524" layer="91"/>
<pinref part="OUT" gate="-" pin="P$1"/>
</segment>
<segment>
<pinref part="D1" gate="1" pin="A"/>
<wire x1="27.94" y1="12.7" x2="27.94" y2="15.24" width="0.1524" layer="91"/>
<pinref part="T2" gate="1" pin="E"/>
<wire x1="58.42" y1="22.86" x2="58.42" y2="12.7" width="0.1524" layer="91"/>
<wire x1="58.42" y1="12.7" x2="27.94" y2="12.7" width="0.1524" layer="91"/>
</segment>
</net>
<net name="N$3" class="0">
<segment>
<pinref part="T3" gate="1" pin="C"/>
<pinref part="T2" gate="1" pin="B"/>
<wire x1="48.26" y1="33.02" x2="48.26" y2="27.94" width="0.1524" layer="91"/>
<wire x1="48.26" y1="27.94" x2="53.34" y2="27.94" width="0.1524" layer="91"/>
</segment>
</net>
<net name="N$1" class="0">
<segment>
<pinref part="D1" gate="1" pin="C"/>
<wire x1="27.94" y1="20.32" x2="27.94" y2="22.86" width="0.1524" layer="91"/>
<pinref part="T1" gate="1" pin="E"/>
<wire x1="17.78" y1="25.4" x2="17.78" y2="22.86" width="0.1524" layer="91"/>
<wire x1="17.78" y1="22.86" x2="27.94" y2="22.86" width="0.1524" layer="91"/>
<pinref part="R5" gate="1" pin="2"/>
<wire x1="27.94" y1="22.86" x2="27.94" y2="40.64" width="0.1524" layer="91"/>
<junction x="27.94" y="22.86"/>
</segment>
</net>
<net name="N$2" class="0">
<segment>
<pinref part="T1" gate="1" pin="C"/>
<pinref part="R3" gate="1" pin="1"/>
<wire x1="17.78" y1="38.1" x2="17.78" y2="35.56" width="0.1524" layer="91"/>
<wire x1="17.78" y1="38.1" x2="30.48" y2="38.1" width="0.1524" layer="91"/>
<pinref part="R4" gate="1" pin="2"/>
<wire x1="17.78" y1="40.64" x2="17.78" y2="38.1" width="0.1524" layer="91"/>
<junction x="17.78" y="38.1"/>
</segment>
</net>
<net name="N$4" class="0">
<segment>
<pinref part="C2" gate="1" pin="2"/>
<wire x1="-15.24" y1="30.48" x2="-10.16" y2="30.48" width="0.1524" layer="91"/>
<pinref part="IN" gate="+" pin="P$1"/>
</segment>
</net>
<net name="N$5" class="0">
<segment>
<pinref part="C2" gate="1" pin="1"/>
<pinref part="R1" gate="1" pin="1"/>
<wire x1="-5.08" y1="30.48" x2="-2.54" y2="30.48" width="0.1524" layer="91"/>
</segment>
</net>
<net name="N$6" class="0">
<segment>
<pinref part="R1" gate="1" pin="2"/>
<pinref part="T1" gate="1" pin="B"/>
<wire x1="7.62" y1="30.48" x2="10.16" y2="30.48" width="0.1524" layer="91"/>
<pinref part="R2" gate="1" pin="1"/>
<wire x1="10.16" y1="30.48" x2="12.7" y2="30.48" width="0.1524" layer="91"/>
<wire x1="33.02" y1="66.04" x2="10.16" y2="66.04" width="0.1524" layer="91"/>
<wire x1="10.16" y1="66.04" x2="10.16" y2="30.48" width="0.1524" layer="91"/>
<junction x="10.16" y="30.48"/>
</segment>
</net>
<net name="N$7" class="0">
<segment>
<pinref part="T3" gate="1" pin="B"/>
<pinref part="R3" gate="1" pin="2"/>
<wire x1="43.18" y1="38.1" x2="40.64" y2="38.1" width="0.1524" layer="91"/>
</segment>
</net>
<net name="N$8" class="0">
<segment>
<pinref part="T2" gate="1" pin="C"/>
<pinref part="C3" gate="1" pin="+"/>
<wire x1="58.42" y1="38.1" x2="58.42" y2="33.02" width="0.1524" layer="91"/>
<wire x1="58.42" y1="38.1" x2="66.04" y2="38.1" width="0.1524" layer="91"/>
<pinref part="R2" gate="1" pin="2"/>
<wire x1="66.04" y1="38.1" x2="68.58" y2="38.1" width="0.1524" layer="91"/>
<wire x1="66.04" y1="38.1" x2="66.04" y2="66.04" width="0.1524" layer="91"/>
<wire x1="66.04" y1="66.04" x2="43.18" y2="66.04" width="0.1524" layer="91"/>
<junction x="66.04" y="38.1"/>
<pinref part="R6" gate="1" pin="2"/>
<wire x1="58.42" y1="40.64" x2="58.42" y2="38.1" width="0.1524" layer="91"/>
<junction x="58.42" y="38.1"/>
</segment>
</net>
<net name="N$9" class="0">
<segment>
<pinref part="C3" gate="1" pin="-"/>
<wire x1="73.66" y1="38.1" x2="76.2" y2="38.1" width="0.1524" layer="91"/>
<pinref part="OUT" gate="+" pin="P$1"/>
</segment>
</net>
<net name="9V" class="0">
<segment>
<wire x1="17.78" y1="53.34" x2="27.94" y2="53.34" width="0.1524" layer="91"/>
<wire x1="27.94" y1="53.34" x2="38.1" y2="53.34" width="0.1524" layer="91"/>
<wire x1="38.1" y1="53.34" x2="48.26" y2="53.34" width="0.1524" layer="91"/>
<wire x1="48.26" y1="53.34" x2="58.42" y2="53.34" width="0.1524" layer="91"/>
<pinref part="T3" gate="1" pin="E"/>
<wire x1="48.26" y1="43.18" x2="48.26" y2="53.34" width="0.1524" layer="91"/>
<junction x="48.26" y="53.34"/>
<wire x1="38.1" y1="55.88" x2="38.1" y2="53.34" width="0.1524" layer="91"/>
<junction x="38.1" y="53.34"/>
<pinref part="R5" gate="1" pin="1"/>
<wire x1="27.94" y1="50.8" x2="27.94" y2="53.34" width="0.1524" layer="91"/>
<junction x="27.94" y="53.34"/>
<pinref part="R4" gate="1" pin="1"/>
<wire x1="17.78" y1="53.34" x2="17.78" y2="50.8" width="0.1524" layer="91"/>
<pinref part="R6" gate="1" pin="1"/>
<wire x1="58.42" y1="50.8" x2="58.42" y2="53.34" width="0.1524" layer="91"/>
</segment>
</net>
</nets>
</sheet>
</sheets>
</schematic>
</drawing>
</eagle>
